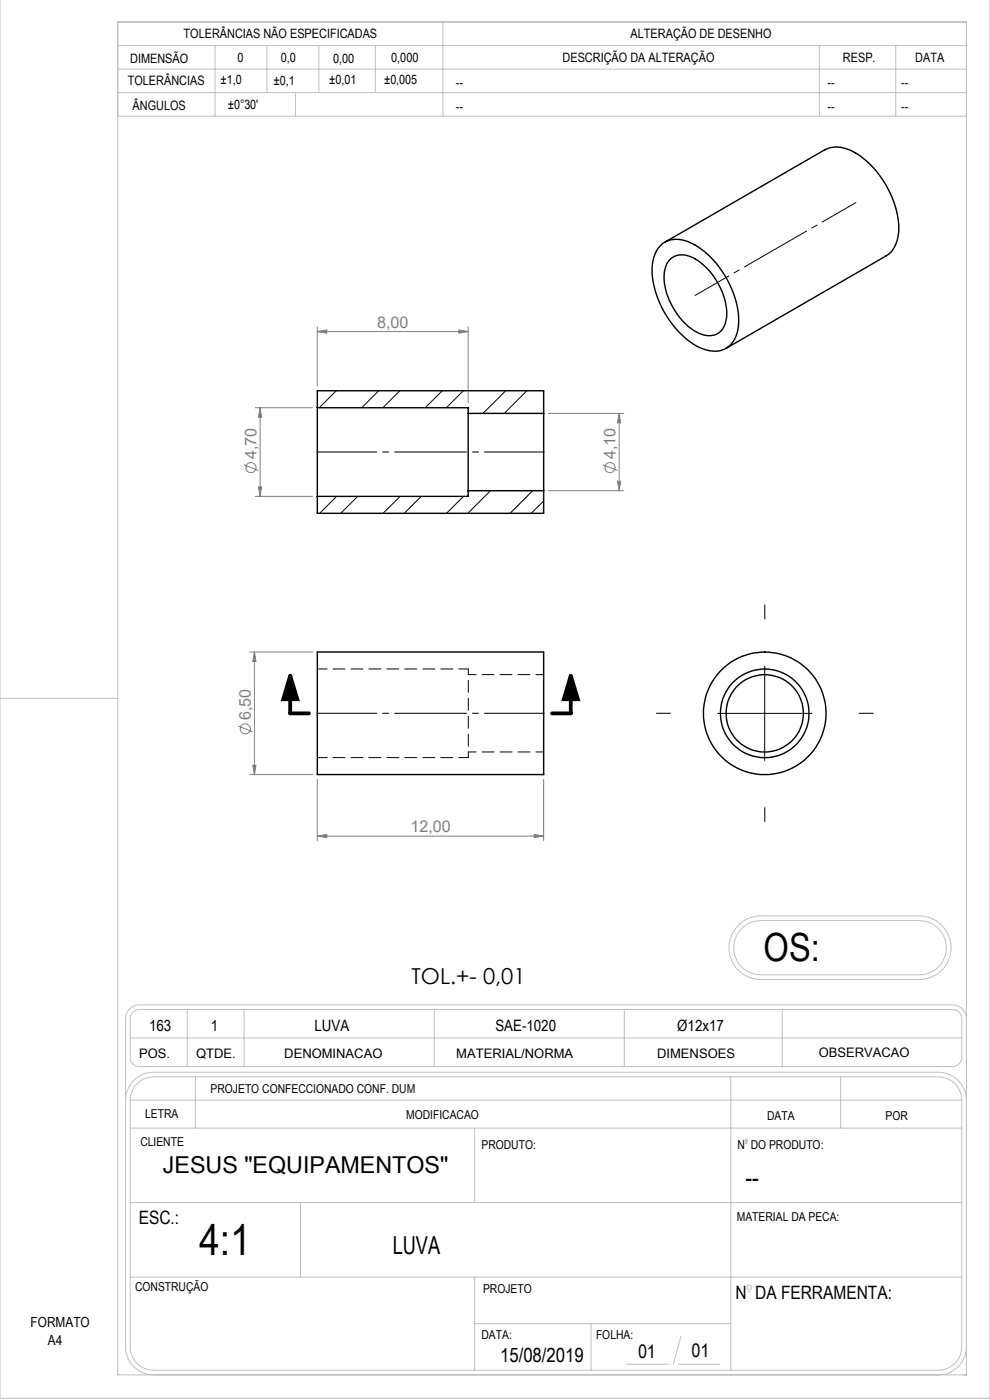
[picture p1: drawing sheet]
<svg xmlns="http://www.w3.org/2000/svg" width="210mm" height="297mm" viewBox="0 0 210 297" stroke-linecap="round" stroke-linejoin="round" font-family="sans-serif">
<g fill="none" stroke="#808080" stroke-width=".21">
<path d="M67.3 70.3l2-.3v.7zM67.3 69.4v12.5M67.3 70.3h32M97.3 70l2 .3-2 .4zM99.3 69.4v16.1M51.7 98.6l3.1 1.2M54.2 86.5h12.1M55.2 86.5l.3 2h-.7zM55.2 86.5v18.8M116.3 87.7h16M127.9 98.6l3.1 1.2M131.3 87.7l.4 2h-.7z"/>
<path d="M131.3 87.7v16.4M54.2 105.3h12.1M54.8 103.3h.7l-.3 2zM116.3 104.1h16M131 102.1h.7l-.4 2zM53 138.3h13.3M54 138.3l.3 2h-.7zM54 138.3v26M50.5 154l3.1 1.3M53 164.3h13.3M53.6 162.3h.7l-.3 2zM67.3 177.4l2-.4v.7z"/>
<path d="M67.3 165.3v13.1M67.3 177.4h48M113.3 177l2 .4-2 .3zM115.3 165.3v13.1"/>
<circle cx="53.2" cy="99.2" r="1.07"/>
<circle cx="129.4" cy="99.2" r="1.07"/>
<circle cx="52" cy="154.6" r="1.07"/>
</g>
<path d="M61.6 143.3l1.5 5h-3zM121.1 143.3l1.5 5h-3z" fill="none" stroke="#000" stroke-width=".8" stroke-linecap="butt"/>
<g fill="none" stroke="#c0c0c0" stroke-width=".21">
<path d="M210 -.1v296.7h-210v-296.6M25 4.7h180v287h-180zM25 9.7h180M25 19.6h180M25 14.7h180M45.6 9.7v15M56.6 9.7v9.9M62.7 19.6v5.1M67.6 9.7v9.9M79.6 9.7v9.9M93.9 4.7v20M173.8 9.7v15"/>
<path d="M190 9.7v15M25 24.7h180M0 148.2h25M156.7 196.2l.5-.5a6.7 6.7 0 0 1 4.2-1.4h33.6a6.8 6.8 0 0 1 6.8 6.8 6.8 6.8 0 0 1-6.8 6.7h-33.6a6.8 6.8 0 0 1-6.2-4.2 6.8 6.8 0 0 1 1.5-7.4zM157.4 196.9l.2-.2a5.6 5.6 0 0 1 3.8-1.4h33.6a5.8 5.8 0 0 1 5.7 5.7 5.8 5.8 0 0 1-5.7 5.8h-33.6a5.8 5.8 0 0 1-5.3-3.6 5.8 5.8 0 0 1 1.3-6.3zM28.3 214.7l1.1-.5h172.8a1.93 1.93 0 0 1 1.8 1.9v8.4a1.93 1.93 0 0 1-2 1.8h-172.4a1.92 1.92 0 0 1-2-2v-8.2a1.81 1.81 0 0 1 .7-1.4zM39.7 214.2v12.1M51.8 214.2v12.1M92.1 214.2v12.1M132.4 214.2v12.1M165.9 214.2v12.1M205 216.1a2.94 2.94 0 0 0-3-2.9h-172.4a2.94 2.94 0 0 0-3 2.9v69.6a6 6 0 0 0 6 6"/>
<path d="M26.6 233.4a6 6 0 0 1 6-5.9h166.5a6 6 0 0 1 5.9 5.9M27.6 233.4a4.9 4.9 0 0 1 5-4.9h166.5a4.9 4.9 0 0 1 4.9 4.9M27.6 233.4v52.3a4.9 4.9 0 0 0 5 5h166.5a4.9 4.9 0 0 0 4.9-5v-52.3M27.6 239.3h176.4M27.6 233.4h176.4M27.6 220.2h176.4M41.5 228.5v10.8M100.7 239.3v15.8M155 228.5v62.2M178.3 228.5v10.8M27.6 255.1h176.4M63.7 255.1v15.8"/>
<path d="M158.2 242.6h.2M27.6 270.9h176.4M100.7 270.9v19.8M158.7 274h.5M100.7 280.8h54.3M125.4 280.8v9.9M133 289.4h8.9M143.8 289.4h8.9M144.4 283.5l-1.6 5.9M205 285.7a6 6 0 0 1-5.9 6"/>
<circle cx="158.3" cy="242.1" r=".25"/>
<circle cx="159" cy="273.1" r=".5"/>
</g>
<path d="M115.4 95.9h-48.2M67.2 151.3h48.2" fill="none" stroke="#000" stroke-width=".21" stroke-dasharray="15.2 1.3 1.3 1.3" stroke-dashoffset="2.6"/>
<path d="M162.2 131.3v-3M142.2 151.3h-3M182.2 151.3h3M162.2 171.3v3" fill="none" stroke="#000" stroke-width=".21" stroke-dasharray="15.2 1.3 1.3 1.3"/>
<path d="M181.6 43l-34.2 19.7" fill="none" stroke="#000" stroke-width=".21" stroke-dasharray="15.2 1.3 1.3 1.3" stroke-dashoffset="7"/>
<path d="M152.2 151.3h20M162.2 141.3v20" fill="none" stroke="#000" stroke-width=".21"/>
<path d="M61.6 143.3v8h3.9M121.1 143.3v8h-4" fill="none" stroke="#000" stroke-width=".8"/>
<path d="M121.1 143.3l1.5 5h-3zM61.6 143.3l1.5 5h-3z" fill="#000"/>
<g fill="#808080">
<path d="M67.3 70.3l2-.3v.7zM97.3 70l2 .3-2 .4z"/>
<path d="M67.3 177.4l2-.4v.7zM113.3 177l2 .4-2 .3z"/>
<path d="M55.2 86.5l.3 2h-.7zM54.8 103.3h.7l-.3 2zM131.3 87.7l.4 2h-.7zM131 102.1h.7l-.4 2z"/>
<path d="M54 138.3l.3 2h-.7zM53.6 162.3h.7l-.3 2z"/>
</g>
<g fill="none" stroke="#000" stroke-width=".3">
<path d="M140.2 52a5.6 5.6 0 0 1 6.7-.3 19.7 19.7 0 0 1 9.8 16.9 5.5 5.5 0 0 1-4.6 5.9 10.8 10.8 0 0 1-8.1-4.1 19.6 19.6 0 0 1-5.6-14.4 6.7 6.7 0 0 1 1.8-4zM141 51.4l33.9-19.6a6.9 6.9 0 0 1 7.2 1 20.4 20.4 0 0 1 8.5 16.2 6.4 6.4 0 0 1-2.6 5.3l-34 19.6M141.9 55.2a4 4 0 0 1 5.1-.5 14.4 14.4 0 0 1 7.1 12.6 3.8 3.8 0 0 1-4.6 3.8 12.7 12.7 0 0 1-7.6-7.5 9.1 9.1 0 0 1-.2-8zM67.3 86.5v18.8M67.3 86.5v-3.6h48v4.8M67.3 86.5h32v1.2M99.3 87.7v16.4M99.3 87.7h16M115.3 87.7v16.4M99.3 104.1h16M99.3 104.1v1.2h-32M115.3 104.1v4.8h-48v-3.6"/>
<path d="M67.3 138.3h48v26h-48z"/>
<circle cx="162.2" cy="151.3" r="13"/>
<circle cx="162.2" cy="151.3" r="8.2"/>
<circle cx="162.2" cy="151.3" r="9.4"/>
</g>
<path d="M99.3 160.7v-18.8" fill="none" stroke="#000" stroke-width=".21" stroke-dasharray="2.5 1.3" stroke-dashoffset="1.4"/>
<path d="M99.3 141.9h-32M67.3 160.7h32" fill="none" stroke="#000" stroke-width=".21" stroke-dasharray="2.5 1.3" stroke-dashoffset=".5"/>
<path d="M99.3 159.5h16M115.3 143.1h-16" fill="none" stroke="#000" stroke-width=".21" stroke-dasharray="2.5 1.3" stroke-dashoffset=".9"/>
<g fill="none" stroke="#000" stroke-width=".21">
<path d="M71.3 82.9l-3.6 3.6M80.3 82.9l-3.6 3.6M84.8 82.9l-3.6 3.6M93.8 82.9l-3.6 3.6M98.3 82.9l-3.6 3.6M107.3 82.9l-4.9 4.8M111.8 82.9l-4.8 4.8M71.4 105.3l-3.6 3.6M75.9 105.3l-3.6 3.6M84.9 105.3l-3.7 3.6M89.4 105.3l-3.6 3.6M98.3 105.3l-3.6 3.6"/>
<path d="M99.5 104.1l-.2 .2M104 104.1l-4.8 4.8M113 104.1l-4.8 4.8M115.3 106.3l-2.6 2.6"/>
</g>
<text font-size="9.4" x="42.2" y="266.1">4:1</text>
<text font-size="8.2" x="162" y="203.8">OS:</text>
<text font-size="5.9" x="158.1" y="251.9">--</text>
<text font-size="5.3" x="83.3" y="265.9">LUVA</text>
<text font-size="4.9" x="34.5" y="248.9">JESUS &quot;EQUIPAMENTOS&quot;</text>
<text font-size="4.7" x="87.3" y="208.7">TOL.+- 0,01</text>
<text font-size="4.2" x="106.1" y="288.9">15/08/2019</text>
<g font-size="4.1">
<text x="146.7" y="287.9">01</text>
<text x="135.3" y="288.1">01</text>
</g>
<g font-size="3.9">
<text x="29.4" y="259.7">ESC.:</text>
<text x="156" y="275.6">N DA FERRAMENTA:</text>
</g>
<g font-size="3.4" fill="#808080">
<text x="80" y="69.6">8,00</text>
<text x="54.4" y="97.4" transform="rotate(-90 54.4 97.4)">4,70</text>
<text x="130.6" y="97.4" transform="rotate(-90 130.6 97.4)">4,10</text>
<text x="53.2" y="152.8" transform="rotate(-90 53.2 152.8)">6,50</text>
<text x="87" y="176.6">12,00</text>
</g>
<g font-size="3.3">
<text x="31.6" y="218.8">163</text>
<text x="44.7" y="218.8">1</text>
<text x="66.7" y="218.8">LUVA</text>
<text x="105.1" y="218.8">SAE-1020</text>
<text x="143.7" y="218.8">Ø12x17</text>
</g>
<g font-size="3">
<text x="6.5" y="281.4">FORMATO</text>
<text x="10.2" y="285.4">A4</text>
</g>
<g font-size="2.8">
<text x="29.5" y="224.4">POS.</text>
<text x="41.6" y="224.4">QTDE.</text>
<text x="60.3" y="224.4">DENOMINACAO</text>
<text x="96.8" y="224.4">MATERIAL/NORMA</text>
<text x="139.4" y="224.3">DIMENSOES</text>
<text x="173.7" y="224.2">OBSERVACAO</text>
</g>
<g font-size="2.7">
<text x="38.9" y="8.1">TOLERÂNCIAS NÃO ESPECIFICADAS</text>
<text x="133.8" y="8.1">ALTERAÇÃO DE DESENHO</text>
<text x="27.6" y="13.4">DIMENSÃO</text>
<text x="46.8" y="17.8">±1,0</text>
<text x="50.4" y="13.1">0</text>
<text x="58" y="18">±0,1</text>
<text x="59.6" y="13.2">0,0</text>
<text x="69.8" y="17.8">±0,01</text>
<text x="70.7" y="13.3">0,00</text>
<text x="81.5" y="17.9">±0,005</text>
<text x="83" y="13.2">0,000</text>
<text x="119.3" y="13.2">DESCRIÇÃO DA ALTERAÇÃO</text>
<text x="178.8" y="13.2">RESP.</text>
<text x="194.2" y="13.2">DATA</text>
<text x="27.1" y="18.1">TOLERÂNCIAS</text>
<text x="28.1" y="23.2">ÂNGULOS</text>
<text x="48.3" y="23.1">±0°30'</text>
<text x="96.7" y="18.5">--</text>
<text x="96.7" y="23.5">--</text>
<text x="175.5" y="18.5">--</text>
<text x="175.5" y="23.5">--</text>
<text x="191.1" y="18.5">--</text>
<text x="191.1" y="23.5">--</text>
</g>
<g font-size="2.6">
<text x="44.7" y="231.9">PROJETO CONFECCIONADO CONF. DUM</text>
<text x="30.8" y="237.2">LETRA</text>
<text x="86.2" y="237.3">MODIFICACAO</text>
<text x="162.7" y="237.6">DATA</text>
<text x="187.8" y="237.6">POR</text>
<text x="29.8" y="243.1">CLIENTE</text>
<text x="102.1" y="243.7">PRODUTO:</text>
<text x="156.4" y="243.7">N DO PRODUTO:</text>
<text x="156.3" y="259.1">MATERIAL DA PECA:</text>
<text x="28.7" y="273.8">CONSTRUÇÃO</text>
<text x="102.5" y="274.2">PROJETO</text>
<text x="102.1" y="284.1">DATA:</text>
<text x="126.4" y="284.1">FOLHA:</text>
</g>
</svg>
